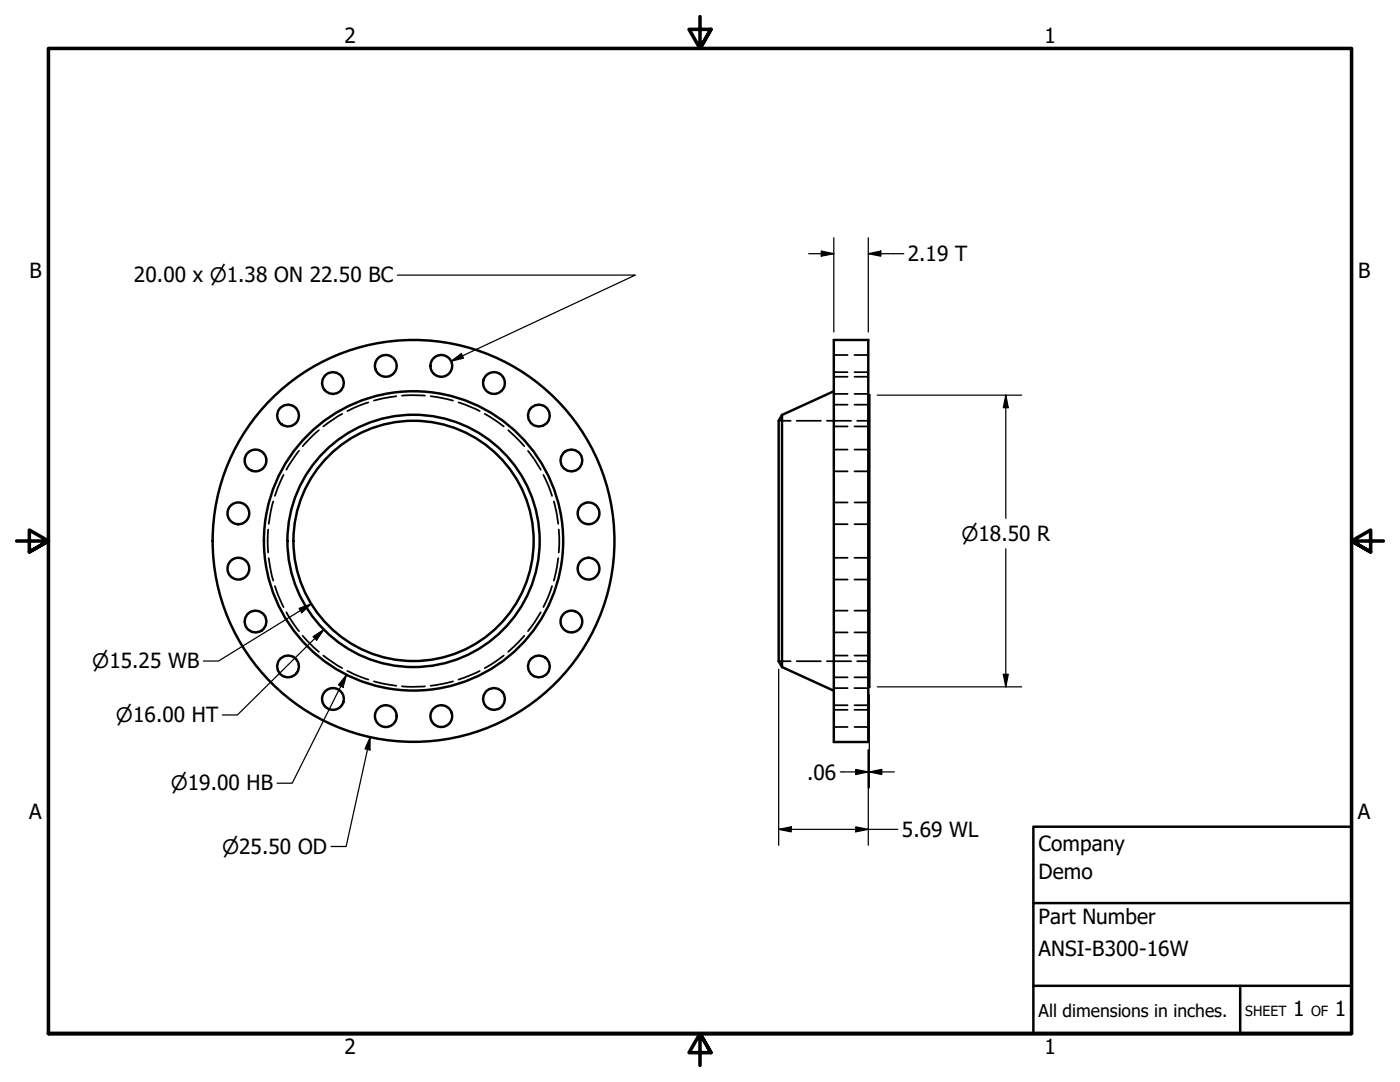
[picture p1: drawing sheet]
<svg xmlns="http://www.w3.org/2000/svg" width="279mm" height="216mm" viewBox="0 0 279 216" stroke-linecap="round" stroke-linejoin="round" font-family="sans-serif">
<!-- layer: Hidden (ANSI) -->
<g fill="none" stroke="#000" stroke-width=".35">
<path d="M79.1 79.1l-4.5 .8M80.2 79l2-.2 2.6 .2M85.9 79.1l4.5 .8M166.4 78.6h2.8M166.4 74.3h2.8M166.4 75.2h2.8M166.4 70.8h2.8M170.5 78.6h2.8M170.5 74.3h2.8M170.5 75.2h2.8M170.5 70.8h2.8M56.6 94.8l-1.7 4.2"/>
<path d="M59.7 90l-2.6 3.7M63.6 85.8l-3.2 3.2M68.3 82.6l-3.8 2.5M73.5 80.3l-4.2 1.7M91.5 80.3l4.2 1.7M96.7 82.6l3.8 2.5M101.4 85.8l3.2 3.2M105.4 90l2.5 3.7M108.4 94.8l1 2.1 .8 2.1M155.4 84h2.4M159 84h4.8M165 84h4.9"/>
<path d="M166.4 85.1h2.8M166.4 80.8h2.8M166.4 94.1h2.8M166.4 89.7h2.8M170.5 85.1h2.8M170.5 80.8h2.8M170.5 94.1h2.8M170.5 89.7h2.8M171.1 84h2.4M53.5 105.7l-.1 2.2 .1 2.3M53.6 111.4l.9 4.5M54.5 100l-.9 4.5"/>
<path d="M54.9 116.9l1.7 4.2M110.2 116.9l-.8 2.1-1 2.1M110.5 100l.9 4.5M111.4 111.4l-.9 4.5M111.5 105.7l.1 1.7-.1 2.8M166.4 104.6h2.8M166.4 100.3h2.8M166.4 115.6h2.8M166.4 111.3h2.8M170.5 104.6h2.8M170.5 100.3h2.8M170.5 115.6h2.8"/>
<path d="M170.5 111.3h2.8M57.1 122.2l2.6 3.7M60.4 126.9l3.2 3.2M64.5 130.8l3.8 2.5M69.3 133.9l4.2 1.7M74.6 136l4.5 .8M80.2 136.9l2 .2 2.6-.2M90.4 136l-4.5 .8M95.7 133.9l-4.2 1.7M100.5 130.8l-3.8 2.5M104.6 126.9l-3.2 3.2M107.9 122.2l-2.5 3.7"/>
<path d="M155.4 131.9h2.4M159 131.9h4.8M165 131.9h4.9M166.4 126.2h2.8M166.4 121.8h2.8M166.4 135.1h2.8M166.4 130.8h2.8M166.4 137.3h2.8M170.5 126.2h2.8M170.5 121.8h2.8M170.5 135.1h2.8M170.5 130.8h2.8"/>
<path d="M170.5 137.3h2.8M171.1 131.9h2.4M166.4 141.6h2.8M166.4 145.1h2.8M166.4 140.7h2.8M170.5 141.6h2.8M170.5 145.1h2.8M170.5 140.7h2.8"/>
</g>
<!-- layer: Visible (ANSI) -->
<g fill="none" stroke="#000" stroke-width=".49">
<path d="M166.4 67.8h6.9v80.3h-6.9zM166.4 78.1l-10.3 4.7M173.3 78.8h.2v58.3h-.2M156.1 82.8v50.3M156.1 82.8l-.7 1.2v47.9l.7 1.2M156.1 133.1l10.3 4.7"/>
<circle cx="66.4" cy="76.4" r="2.17"/>
<circle cx="77" cy="73" r="2.17"/>
<circle cx="88.1" cy="73" r="2.17"/>
<circle cx="98.6" cy="76.4" r="2.17"/>
<circle cx="51" cy="91.9" r="2.17"/>
<circle cx="57.5" cy="82.9" r="2.17"/>
<circle cx="107.5" cy="82.9" r="2.17"/>
<circle cx="114" cy="91.9" r="2.17"/>
<circle cx="47.6" cy="113.5" r="2.17"/>
<circle cx="47.6" cy="102.4" r="2.17"/>
<circle cx="82.5" cy="107.9" r="24"/>
<circle cx="82.5" cy="107.9" r="25.2"/>
<circle cx="82.5" cy="107.9" r="29.9"/>
<circle cx="82.5" cy="107.9" r="40.1"/>
<circle cx="117.5" cy="113.5" r="2.17"/>
<circle cx="117.5" cy="102.4" r="2.17"/>
<circle cx="51" cy="124" r="2.17"/>
<circle cx="57.5" cy="133" r="2.17"/>
<circle cx="66.4" cy="139.5" r="2.17"/>
<circle cx="98.6" cy="139.5" r="2.17"/>
<circle cx="107.5" cy="133" r="2.17"/>
<circle cx="114" cy="124" r="2.17"/>
<circle cx="77" cy="142.9" r="2.17"/>
<circle cx="88.1" cy="142.9" r="2.17"/>
</g>
<!-- layer: Border (ANSI) -->
<path d="M139.7 3.3v6.4l-2.2-3.8h4.4l-2.2 3.8 2.2-3.8M3.3 107.9h6.4l-3.8-2.1v4.3l3.8-2.2-3.8 2.2M276.1 107.9h-6.4l3.8-2.1v4.3l-3.8-2.2 3.8 2.2M9.7 206.2v-196.5h260v196.5h-260h260M141.9 210l-2.2-3.8 2.2 3.8h-4.4l2.2-3.8v6.4" fill="none" stroke="#000" stroke-width=".71"/>
<!-- layer: Title (ANSI) -->
<path d="M206.2 165h63.5v41.2h-63.5zM206.2 196.7h63.5M206.2 180.2h63.5M247.5 196.7v9.5" fill="none" stroke="#000" stroke-width=".49"/>
<!-- layer: Dimension (ANSI) -->
<g fill="none" stroke="#000" stroke-width=".25">
<path d="M79.3 54.9h47.5l-36.8 17.2M161.4 50.6h5M163.9 50.1l2.5 .5-2.5 .5zM166.4 47.4v18.9M173.3 50.6l2.5-.5v1zM173.3 50.6h7.1M173.3 47.4v18.9M90 72.1l2.1-1.5 .4 .9zM175.1 78.8h28.8M200.7 78.8l.5 2.6h-1zM200.7 78.8v24.6M200.7 109.5v27.6"/>
<path d="M59.7 121.4l2.4-.9-1.9 1.8zM62.1 120.5l-18.5 11.4h-3M62.5 127l2.1-1.4-1.4 2.1zM64.6 125.6l-17.2 17.1h-3M69.1 134.7l-.6 2.4-.9-.4zM69.1 134.7l-10.8 21.6h-3M155.4 133.5v35.2M173.5 138.6v18.6M175.1 137.1h28.8M200.2 134.5h1l-.5 2.6zM73.9 147.1l-.1 2.5-1-.2zM73.9 147.1l-4.8 21.8h-3"/>
<path d="M167.7 154h5.6M170.8 153.5l2.5 .5-2.5 .6zM173.3 149.6v19.1M173.5 154l2.5-.5v1.1zM173.5 154h5M155.4 165.5l2.5-.5v1zM155.4 165.5h23.8M170.8 165l2.5 .5-2.5 .5z"/>
</g>
<g fill="#000">
<path d="M163.9 50.1l2.5 .5-2.5 .5z" fill-rule="evenodd"/>
<path d="M173.3 50.6l2.5-.5v1z" fill-rule="evenodd"/>
<path d="M90 72.1l2.1-1.5 .4 .9z" fill-rule="evenodd"/>
<path d="M200.7 78.8l.5 2.6h-1z" fill-rule="evenodd"/>
<path d="M59.7 121.4l2.4-.9-1.9 1.8z" fill-rule="evenodd"/>
<path d="M62.5 127l2.1-1.4-1.4 2.1z" fill-rule="evenodd"/>
<path d="M69.1 134.7l-.6 2.4-.9-.4z" fill-rule="evenodd"/>
<path d="M200.2 134.5h1l-.5 2.6z" fill-rule="evenodd"/>
<path d="M73.9 147.1l-.1 2.5-1-.2z" fill-rule="evenodd"/>
<path d="M170.8 153.5l2.5 .5-2.5 .6z" fill-rule="evenodd"/>
<path d="M173.5 154l2.5-.5v1.1z" fill-rule="evenodd"/>
<path d="M155.4 165.5l2.5-.5v1z" fill-rule="evenodd"/>
<path d="M170.8 165l2.5 .5-2.5 .5z" fill-rule="evenodd"/>
</g>
<g font-size="4.2">
<text x="68.7" y="8.6">2</text>
<text x="208.4" y="8.6">1</text>
<text x="181.2" y="52.1">2.19 T</text>
<text x="5.9" y="55.5">B</text>
<text x="26.7" y="56.3">20.00 x ⌀1.38 ON 22.50 BC</text>
<text x="271" y="55.5">B</text>
<text x="161.1" y="155.6">.06</text>
<text x="5.8" y="163.4">A</text>
<text x="180" y="167">5.69 WL</text>
<text x="271" y="163.4">A</text>
<text x="207.3" y="169.8">Company</text>
<text x="207.3" y="175.4">Demo</text>
<text x="207.3" y="184.4">Part Number</text>
<text x="207.3" y="190.7">ANSI-B300-16W</text>
<text x="258.1" y="202.8">1</text>
<text x="266.4" y="202.8">1</text>
<text x="68.7" y="210.3">2</text>
<text x="208.4" y="210.3">1</text>
</g>
<g font-size="4">
<text x="191.9" y="107.9">⌀18.50 R</text>
<text x="18.4" y="133.4">⌀15.25 WB</text>
<text x="23.1" y="144.1">⌀16.00 HT</text>
<text x="34.1" y="157.7">⌀19.00 HB</text>
<text x="44.3" y="170.4">⌀25.50 OD</text>
</g>
<text font-size="3.5" x="207.3" y="202.9">All dimensions in inches.</text>
<g font-size="2.8">
<text x="248.5" y="202.8">SHEET</text>
<text x="261.7" y="202.8">OF</text>
</g>
</svg>
